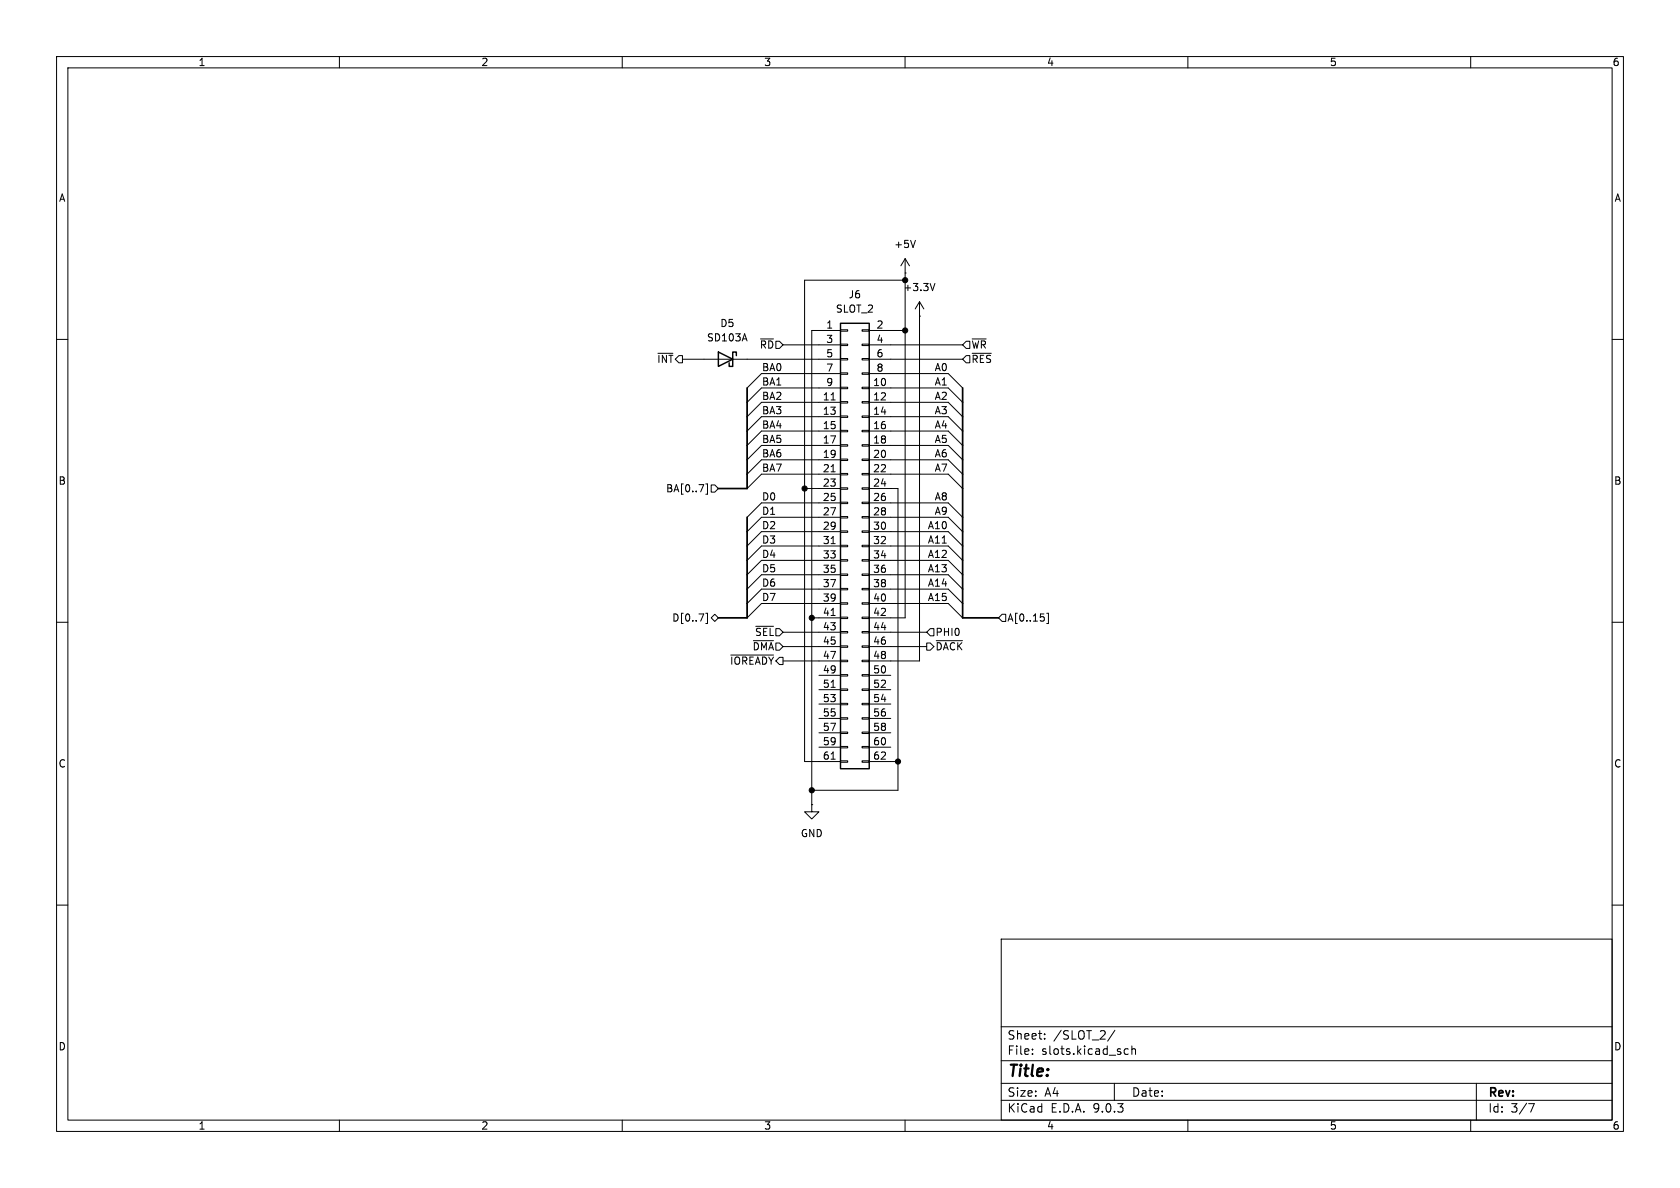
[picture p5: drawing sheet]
<svg xmlns="http://www.w3.org/2000/svg" width="297mm" height="210mm" viewBox="0 0 297 210" stroke-linecap="round" stroke-linejoin="round" font-family="sans-serif">
<g fill="none" stroke="#000" stroke-width=".18">
<path d="M10 10h277v190h-277zM12 12h273v186h-273zM60 10v2M110 10v2M160 10v2M210 10v2M260 10v2M134.5 59.9h2.2M148.6 58.3h1.3v.2h-1.3zM148.6 58.4h-5.1v83.8M152.4 58.3h1.3v.2h-1.3zM153.7 58.4h6.3"/>
<path d="M160 48.3h.1M160 45.7l-.7 1.3M160 45.7l.8 1.3M160 45.7v63.5h-6.3M160 49.5h-17.8v85.1h6.4M161.8 42.5l-.4 1.3M162.6 55.9h.1M162.6 53.3v63.5h-8.9M162.6 53.3l-.8 1.3M162.6 53.3l.7 1.3M165.3 50.1l-.4 1.3M171.9 59.9h2.4"/>
<path d="M10 60h2M116.3 62.5h2.7M120.6 63.5h28M138.4 61h10.2M146.9 70.7h.8M148.6 60.8h1.3v.3h-1.3zM148.6 63.4h1.3v.2h-1.3zM148.6 65.9h1.3v.3h-1.3zM148.6 68.5h1.3v.2h-1.3zM148.6 71h1.3v.2h-1.3zM148.6 73.5h1.3v.3h-1.3zM148.6 76.1h1.3v.2h-1.3z"/>
<path d="M148.6 78.6h1.3v.3h-1.3zM148.6 66h-14l-2.5 2.6M148.6 68.6h-14l-2.5 2.5M148.6 71.1h-14l-2.5 2.6M148.6 73.7h-14l-2.5 2.5M148.6 76.2h-14l-2.5 2.5M148.6 78.7h-14l-2.5 2.6M152.4 60.8h1.3v.3h-1.3zM152.4 63.4h1.3v.2h-1.3zM152.4 65.9h1.3v.3h-1.3zM152.4 68.5h1.3v.2h-1.3zM152.4 71h1.3v.2h-1.3z"/>
<path d="M152.4 73.5h1.3v.3h-1.3zM152.4 76.1h1.3v.2h-1.3zM152.4 78.6h1.3v.3h-1.3zM153.7 61h16.5M153.7 63.5h16.5M153.7 66h13.9l2.6 2.6M153.7 68.6h13.9l2.6 2.5M153.7 71.1h13.9l2.6 2.6M153.7 73.7h13.9l2.6 2.5M153.7 76.2h13.9l2.6 2.5M153.7 78.7h13.9l2.6 2.6M170.8 62.9h.6v1.2h-.6l-.6-.6z"/>
<path d="M170.8 60.3h.6v1.3h-.6l-.6-.6zM171.9 62.5h3.3M285 60h2M124.8 85.5h.3v1.9h-.3M125.7 85.7h.7l.6 .7-.6 .6h-.7zM142.2 86.4h6.4M146.9 83.4h.8M146.9 96.1h.8M148.6 81.2h1.3v.2h-1.3zM148.6 83.7h1.3v.2h-1.3zM148.6 86.2h1.3v.3h-1.3zM148.6 88.8h1.3v.2h-1.3z"/>
<path d="M148.6 91.3h1.3v.3h-1.3zM148.6 93.9h1.3v.2h-1.3zM148.6 96.4h1.3v.2h-1.3zM148.6 98.9h1.3v.3h-1.3zM148.6 81.3h-14l-2.5 2.5M148.6 83.8h-14l-2.5 2.6M148.6 88.9h-14l-2.5 2.5M148.6 91.4h-14l-2.5 2.6M148.6 94h-14l-2.5 2.5M148.6 96.5h-14l-2.5 2.6M148.6 99.1h-14l-2.5 2.5M152.4 81.2h1.3v.2h-1.3z"/>
<path d="M152.4 83.7h1.3v.2h-1.3zM152.4 86.2h1.3v.3h-1.3zM152.4 88.8h1.3v.2h-1.3zM152.4 91.3h1.3v.3h-1.3zM152.4 93.9h1.3v.2h-1.3zM152.4 96.4h1.3v.2h-1.3zM152.4 98.9h1.3v.3h-1.3zM153.7 81.3h13.9l2.6 2.5M153.7 83.8h13.9l2.6 2.6M153.7 86.4h5v53.3h-15.2M153.7 88.9h13.9l2.6 2.5M153.7 91.4h13.9l2.6 2.6"/>
<path d="M153.7 94h13.9l2.6 2.5M153.7 96.5h13.9l2.6 2.6M153.7 99.1h13.9l2.6 2.5M10 110h2M124.8 108.4h.3v1.8h-.3M126.4 108.6l.6 .6-.6 .7-.7-.7zM129.2 115.8h7.5M133.2 113.3h3.5M133.6 110.7h3.1M138.4 111.8h10.2M138.4 114.3h10.2M138.4 116.8h10.2"/>
<path d="M143.5 109.2h5.1M144.8 119.4h3.8M146.9 108.8h.8M148.6 101.5h1.3v.2h-1.3zM148.6 104h1.3v.3h-1.3zM148.6 106.6h1.3v.2h-1.3zM148.6 109.1h1.3v.2h-1.3zM148.6 111.6h1.3v.3h-1.3zM148.6 114.2h1.3v.2h-1.3zM148.6 116.7h1.3v.3h-1.3zM148.6 119.3h1.3v.2h-1.3zM148.6 101.6h-14l-2.5 2.5"/>
<path d="M148.6 104.1h-14l-2.5 2.6M148.6 106.7h-14l-2.5 2.5M152.4 101.5h1.3v.2h-1.3zM152.4 104h1.3v.3h-1.3zM152.4 106.6h1.3v.2h-1.3zM152.4 109.1h1.3v.2h-1.3zM152.4 111.6h1.3v.3h-1.3zM152.4 114.2h1.3v.2h-1.3zM152.4 116.7h1.3v.3h-1.3zM152.4 119.3h1.3v.2h-1.3zM153.7 101.6h13.9l2.6 2.5M153.7 104.1h13.9l2.6 2.6"/>
<path d="M153.7 106.7h13.9l2.6 2.5M153.7 111.8h10.1M153.7 114.3h10.1M153.7 119.4h3.8M163.8 113.7h.7l.6 .6-.6 .6h-.7zM164.5 111.1h.6v1.3h-.6l-.7-.6zM165.5 113.3h4.7M177.2 108.6h.6v1.3h-.6l-.7-.7zM184.6 109.1v.6M185 108.4h.3v1.8h-.3M285 110h2M144.8 121.9h3.8"/>
<path d="M144.8 124.5h3.8M144.8 127h3.8M144.8 129.5h3.8M144.8 132.1h3.8M146.9 121.5h.8M146.9 134.2h.8M148.6 121.8h1.3v.2h-1.3zM148.6 124.3h1.3v.3h-1.3zM148.6 126.9h1.3v.2h-1.3zM148.6 129.4h1.3v.3h-1.3zM148.6 132h1.3v.2h-1.3zM148.6 134.5h1.3v.2h-1.3z"/>
<path d="M152.4 121.8h1.3v.2h-1.3zM152.4 124.3h1.3v.3h-1.3zM152.4 126.9h1.3v.2h-1.3zM152.4 129.4h1.3v.3h-1.3zM152.4 132h1.3v.2h-1.3zM152.4 134.5h1.3v.2h-1.3zM153.7 121.9h3.8M153.7 124.5h3.8M153.7 127h3.8M153.7 129.5h3.8M153.7 132.1h3.8M153.7 134.6h5"/>
<path d="M143.5 142.2v1.3h1.3l-1.3 1.3-1.3-1.3h1.3M143.5 142.2h.1M10 160h2M177 166h108v32h-108zM285 160h2M60 198v2M110 198v2M160 198v2M177 194.5h108M177 191.5h108M177 187.5h108M177 181.5h108"/>
<path d="M182.5 186.3v.1M182.5 185.5v.1M184.7 183.6v.1M184.7 182.8v.1M197 191.5v3M197.1 182.1l-1.3 2M198.8 186.3l.2 .1 .5-.1M199.5 185.5l-.5-.1-.2 .1M200.1 185.5l.2-.1 .4 .1v.9M200.1 184.9v1.5M210 198v2M260 198v2"/>
<path d="M261 191.5v6.5M270.2 195.1h1l-.6 1.5"/>
</g>
<path d="M148.6 57.2h5.1v78.7h-5.1zM127 62.2l2.5 1.3-2.5 1.3zM130.2 62.9v-.7h-.7v2.6h-.6v-.7" fill="none" stroke="#000" stroke-width=".25"/>
<path d="M132.1 68.6v17.8h-5.1M170.2 68.6v40.6h6.3M132.1 91.4v17.8h-5.1" fill="none" stroke="#000" stroke-width=".3"/>
<g fill="#000" stroke="#000" stroke-width=".18">
<circle cx="160" cy="58.4" r=".46"/>
<circle cx="160" cy="49.5" r=".46"/>
<circle cx="142.2" cy="86.4" r=".46"/>
<circle cx="143.5" cy="109.2" r=".46"/>
<circle cx="143.5" cy="139.7" r=".46"/>
<circle cx="158.7" cy="134.6" r=".46"/>
</g>
<text font-size="2.8" x="178" y="190.9">Title:</text>
<g font-size="2.1">
<text x="178" y="184">Sheet:</text>
<text x="186.2" y="184">/SLOT_2/</text>
<text x="178" y="186.7">File:</text>
<text x="184.1" y="186.7">slots.kicad_sch</text>
<text x="178" y="196.9">KiCad</text>
<text x="178" y="194.1">Size:</text>
<text x="184.7" y="194.1">A4</text>
<text x="185.7" y="196.9">E.D.A.</text>
<text x="193.3" y="196.9">9.0.3</text>
<text x="200" y="194.1">Date:</text>
<text x="263" y="194.3">Rev:</text>
<text x="263" y="196.9">Id:</text>
<text x="267.1" y="196.9">3/7</text>
</g>
<g font-size="1.8">
<text x="35" y="11.9">1</text>
<text x="85" y="11.9">2</text>
<text x="135" y="11.9">3</text>
<text x="185" y="11.9">4</text>
<text x="235" y="11.9">5</text>
<text x="285" y="11.9">6</text>
<text x="10.3" y="35.9">A</text>
<text x="285.3" y="35.9">A</text>
<text x="158" y="44">+5V</text>
<text x="149.9" y="52.9">J6</text>
<text x="159.6" y="51.7">+3.3V</text>
<text x="127.2" y="58">D5</text>
<text x="146" y="58.2">1</text>
<text x="147.7" y="55.5">SLOT_2</text>
<text x="154.9" y="58.2">2</text>
<text x="116.1" y="64.4">~{INT}</text>
<text x="124.9" y="60.6">SD103A</text>
<text x="134.2" y="61.8">~{RD}</text>
<text x="134.6" y="65.7">BA0</text>
<text x="146" y="60.7">3</text>
<text x="146" y="63.2">5</text>
<text x="146" y="65.8">7</text>
<text x="154.9" y="60.7">4</text>
<text x="154.9" y="63.2">6</text>
<text x="154.9" y="65.8">8</text>
<text x="165.1" y="65.7">A0</text>
<text x="171.6" y="64.4">~{RES}</text>
<text x="171.6" y="61.8">~{WR}</text>
<text x="134.6" y="70.8">BA2</text>
<text x="134.6" y="68.2">BA1</text>
<text x="145.4" y="70.9">11</text>
<text x="146" y="68.3">9</text>
<text x="154.3" y="68.3">10</text>
<text x="154.3" y="70.9">12</text>
<text x="165.1" y="68.2">A1</text>
<text x="165.1" y="70.8">A2</text>
<text x="134.6" y="73.3">BA3</text>
<text x="134.6" y="75.9">BA4</text>
<text x="145.4" y="73.4">13</text>
<text x="145.4" y="75.9">15</text>
<text x="154.3" y="73.4">14</text>
<text x="154.3" y="75.9">16</text>
<text x="165.1" y="73.3">A3</text>
<text x="165.1" y="75.9">A4</text>
<text x="134.6" y="83.5">BA7</text>
<text x="134.6" y="80.9">BA6</text>
<text x="134.6" y="78.4">BA5</text>
<text x="145.4" y="78.5">17</text>
<text x="145.4" y="81">19</text>
<text x="145.4" y="83.6">21</text>
<text x="154.3" y="78.5">18</text>
<text x="154.3" y="81">20</text>
<text x="154.3" y="83.6">22</text>
<text x="165.1" y="80.9">A6</text>
<text x="165.1" y="83.5">A7</text>
<text x="165.1" y="78.4">A5</text>
<text x="10.3" y="85.9">B</text>
<text x="117.7" y="87.2">BA[0..7]</text>
<text x="134.6" y="88.6">D0</text>
<text x="145.4" y="86.1">23</text>
<text x="145.4" y="88.6">25</text>
<text x="154.3" y="86.1">24</text>
<text x="154.3" y="88.6">26</text>
<text x="165.1" y="88.6">A8</text>
<text x="285.3" y="85.9">B</text>
<text x="134.6" y="91.1">D1</text>
<text x="134.6" y="93.6">D2</text>
<text x="145.4" y="91.2">27</text>
<text x="145.4" y="93.7">29</text>
<text x="154.3" y="91.2">28</text>
<text x="154.3" y="93.7">30</text>
<text x="163.9" y="93.6">A10</text>
<text x="165.1" y="91.1">A9</text>
<text x="134.6" y="101.3">D5</text>
<text x="134.6" y="98.7">D4</text>
<text x="134.6" y="96.2">D3</text>
<text x="145.4" y="96.3">31</text>
<text x="145.4" y="98.8">33</text>
<text x="145.4" y="101.3">35</text>
<text x="154.3" y="96.3">32</text>
<text x="154.3" y="98.8">34</text>
<text x="154.3" y="101.3">36</text>
<text x="163.9" y="98.7">A12</text>
<text x="163.9" y="101.3">A13</text>
<text x="163.9" y="96.2">A11</text>
<text x="134.6" y="103.8">D6</text>
<text x="134.6" y="106.3">D7</text>
<text x="145.4" y="103.9">37</text>
<text x="145.4" y="106.4">39</text>
<text x="154.3" y="103.9">38</text>
<text x="154.3" y="106.4">40</text>
<text x="163.9" y="106.3">A15</text>
<text x="163.9" y="103.8">A14</text>
<text x="118.7" y="110.1">D[0..7]</text>
<text x="133.4" y="112.6">~{SEL}</text>
<text x="145.4" y="109">41</text>
<text x="145.4" y="111.5">43</text>
<text x="154.3" y="109">42</text>
<text x="154.3" y="111.5">44</text>
<text x="165.3" y="112.6">PHI0</text>
<text x="178" y="110.1">A[0..15]</text>
<text x="129" y="117.7">~{IOREADY}</text>
<text x="133" y="115.2">~{DMA}</text>
<text x="145.4" y="114">45</text>
<text x="145.4" y="116.6">47</text>
<text x="145.4" y="119.1">49</text>
<text x="154.3" y="114">46</text>
<text x="154.3" y="116.6">48</text>
<text x="154.3" y="119.1">50</text>
<text x="165.3" y="115.2">~{DACK}</text>
<text x="145.4" y="121.7">51</text>
<text x="145.4" y="124.2">53</text>
<text x="154.3" y="121.7">52</text>
<text x="154.3" y="124.2">54</text>
<text x="145.4" y="126.7">55</text>
<text x="145.4" y="129.3">57</text>
<text x="145.4" y="131.8">59</text>
<text x="154.3" y="126.7">56</text>
<text x="154.3" y="129.3">58</text>
<text x="154.3" y="131.8">60</text>
<text x="10.3" y="135.9">C</text>
<text x="145.4" y="134.4">61</text>
<text x="154.3" y="134.4">62</text>
<text x="285.3" y="135.9">C</text>
<text x="141.5" y="148.2">GND</text>
<text x="10.3" y="185.9">D</text>
<text x="285.3" y="185.9">D</text>
<text x="35" y="199.9">1</text>
<text x="85" y="199.9">2</text>
<text x="135" y="199.9">3</text>
<text x="185" y="199.9">4</text>
<text x="235" y="199.9">5</text>
<text x="285" y="199.9">6</text>
</g>
</svg>
